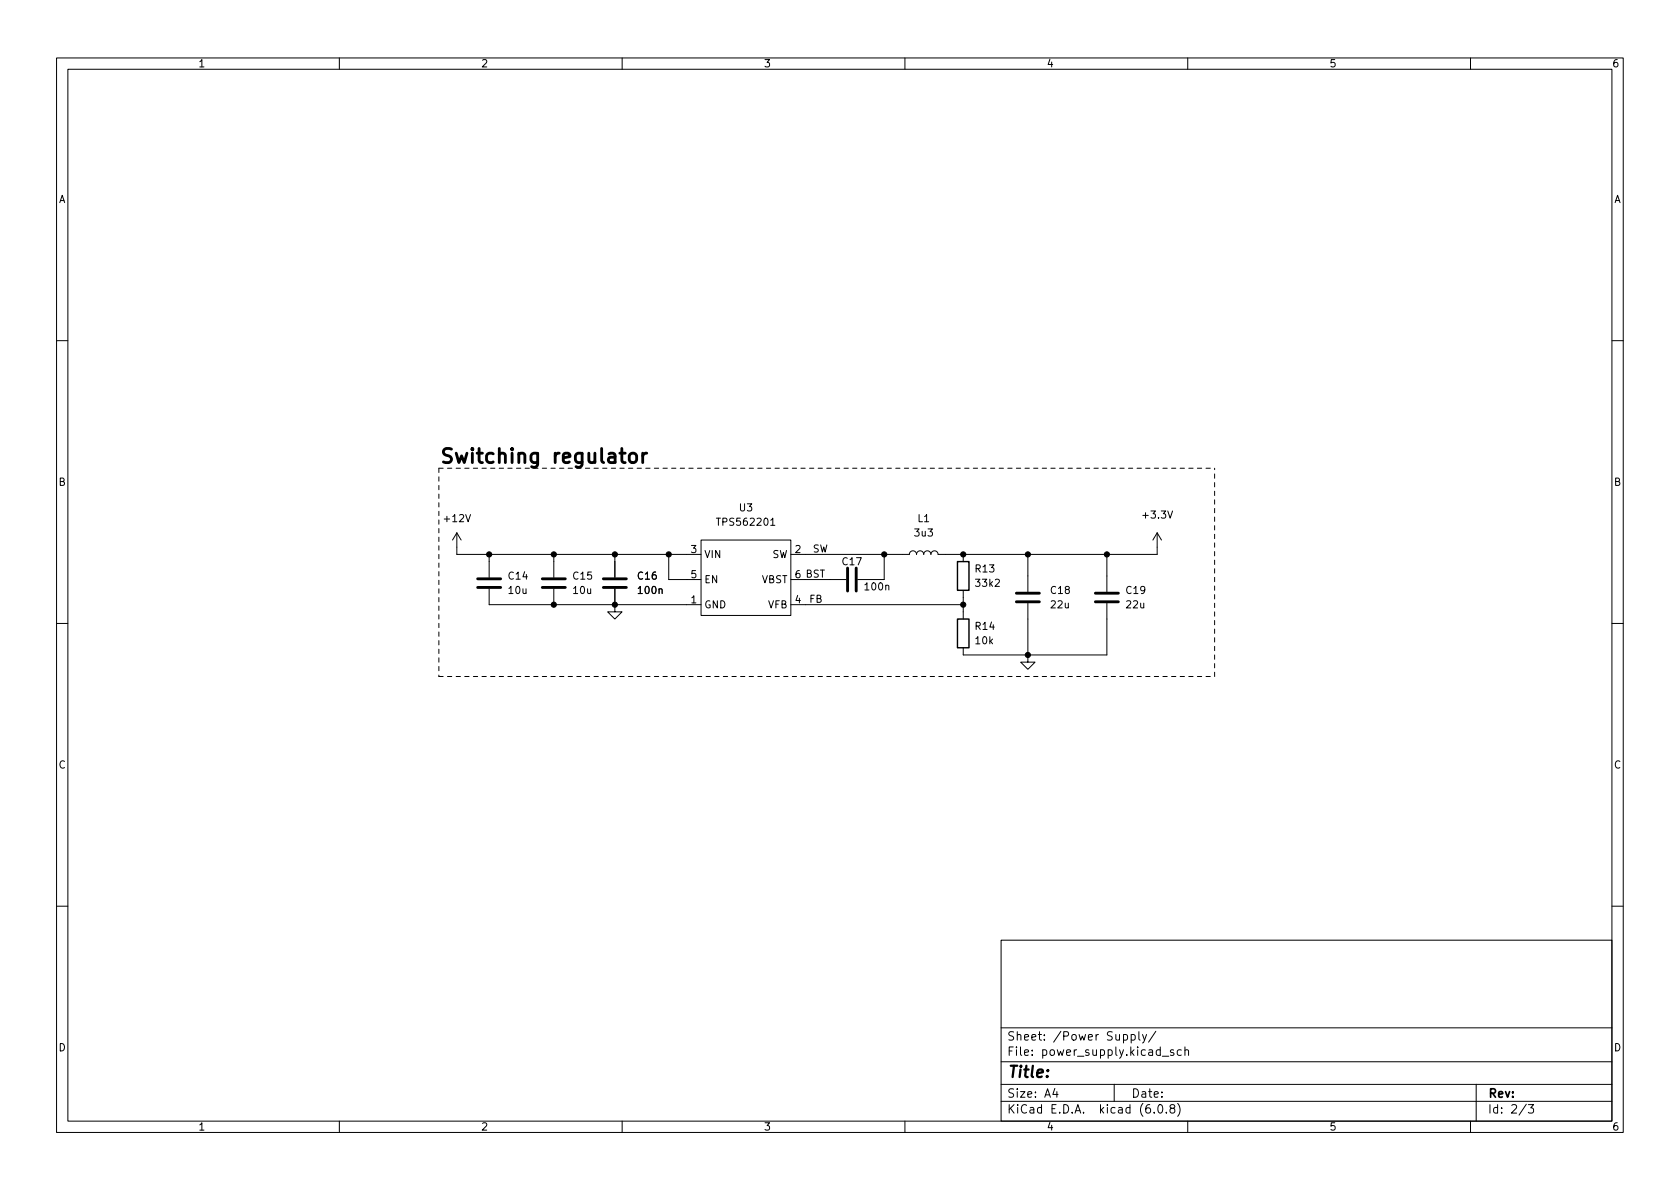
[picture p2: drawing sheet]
<svg xmlns="http://www.w3.org/2000/svg" width="297mm" height="210mm" viewBox="0 0 297 210" stroke-linecap="round" stroke-linejoin="round" font-family="sans-serif">
<g fill="none" stroke="#000" stroke-width=".18">
<path d="M10 10.2h277v190.1h-277zM12 12.2h273v186.1h-273zM60 10.2v2M110 10.2v2M160 10.2v2M210 10.2v2M260 10.2v2M10 60.2h2M285 60.2h2M80.8 94.2l-.8 1.3M80.8 94.2v3.8h43.2M80.8 94.2l.7 1.3"/>
<path d="M86.5 98v4.1M97.9 98v4.1M108.7 98v4.1M118.2 98v4.5h5.8M124 95.5h15.8v13.3h-15.8zM136.3 92.9h.7M156.3 98v4.5h-4.7M170.3 98v1.3M181.7 98v6.6M195.7 98v6.6M204.6 94.2v3.8h-38.7a.64 .64 0 0 0-.7-.6 .64 .64 0 0 0-.6 .6 .64 .64 0 0 0-.6-.6 .64 .64 0 0 0-.7 .6 .64 .64 0 0 0-.6-.6 .64 .64 0 0 0-.6 .6 .64 .64 0 0 0-.7-.6 .64 .64 0 0 0-.6 .6h-21M204.6 94.2l-.8 1.3"/>
<path d="M204.6 94.2l.8 1.3M10 110.2h2M86.5 104.1v2.8h37.5M97.9 104.1v2.8M108.7 104.1v4.1h1.3l-1.3 1.3-1.3-1.3h1.3M139.8 106.9h30.5M139.8 102.5h9.8M170.3 104.4v5.1M181.7 106.7v10.4h1.3l-1.3 1.3-1.2-1.3h1.2M195.7 106.7v9.1h-25.4v-1.3M285 110.2h2M10 160.2h2"/>
<path d="M177 166.3h108v32h-108zM285 160.2h2M60 198.3v2M110 198.3v2M160 198.3v2M177 194.8h108M177 191.8h108M177 187.8h108M177 181.8h108M186.5 192.5l-.4 1h1M186.9 193v1M197 191.8v3"/>
<path d="M200 183l.4-.1 .3 .3v.4l-.1 .3h-.6M200 182.9v1.5M201.4 182.4v1.3l.2 .2M202 182.9l.4 1M202.7 182.9l-.5 1.4-.2 .1M204.1 196.7v.1M204.4 182.4l-1.3 1.9M204.9 195.4l.2-.1a.81 .81 0 0 1 .6 .7 .81 .81 0 0 1-.3 .8h-.2a.81 .81 0 0 1-.6-.6 .81 .81 0 0 1 .3-.8zM205.5 186.8h1.1M206.2 196.7v.1M207.1 196l-.2-.3v-.2l.2-.2 .5 .1 .1 .2-.1 .2-.6 .2-.1 .3v.4l.2 .1h.5l.1-.3-.1-.4-.2-.1M207.5 185.7l-.4-.1-.2 .2 .1 .3 .5 .1v.4h-.6"/>
<path d="M208.2 195.1a1.72 1.72 0 0 1 0 2.3M208.9 185.7l-.5-.1-.3 .3v.4l.2 .3h.6M209.5 185.8l.2-.2 .4 .1v.9M209.5 185.1v1.5M210 198.3v2M260 198.3v2M261 191.8v6.5M269.9 195.3l-1.3 1.9M270.2 195.3h1l-.6 .6 .5 .1v.7l-.2 .1h-.5l-.2-.1"/>
</g>
<path d="M84.5 103.9h4M84.5 102.4h4M95.9 103.9h4M95.9 102.4h4M106.7 103.9h4M106.7 102.4h4M149.9 100.5v4M151.4 100.5v4M179.7 106.4h4.1M179.7 104.9h4.1M193.7 106.4h4M193.7 104.9h4" fill="none" stroke="#000" stroke-width=".51"/>
<path d="M169.3 99.3h2v5.1h-2zM169.3 109.5h2v5h-2z" fill="none" stroke="#000" stroke-width=".25"/>
<path d="M111.4 80.4a.68 .68 0 0 1 .6-.3 .68 .68 0 0 1 .6 .5v.7a.68 .68 0 0 1-.7 .5 .68 .68 0 0 1-.6-.5v-.7zM113.6 80.1v1.7M114.4 80.1a.64 .64 0 0 0-.8 .5" fill="none" stroke="#000" stroke-width=".5"/>
<path d="M77.6 82.8v36.8M77.6 82.8h137.2M77.6 119.6h137.2M214.8 119.6v-36.8" fill="none" stroke="#000" stroke-width=".18" stroke-dasharray=".8 .8"/>
<g fill="#000" stroke="#000" stroke-width=".18">
<circle cx="86.5" cy="98" r=".46"/>
<circle cx="97.9" cy="98" r=".46"/>
<circle cx="108.7" cy="98" r=".46"/>
<circle cx="118.2" cy="98" r=".46"/>
<circle cx="156.3" cy="98" r=".46"/>
<circle cx="170.3" cy="98" r=".46"/>
<circle cx="181.7" cy="98" r=".46"/>
<circle cx="195.7" cy="98" r=".46"/>
<circle cx="97.9" cy="106.9" r=".46"/>
<circle cx="108.7" cy="106.9" r=".46"/>
<circle cx="170.3" cy="106.9" r=".46"/>
<circle cx="181.7" cy="115.8" r=".46"/>
</g>
<text font-size="3.5" x="77.6" y="81.9">Switching regulator</text>
<text font-size="2.8" x="178" y="190.6">Title:</text>
<g font-size="2.1">
<text x="178" y="184">Sheet: /Power Supply/</text>
<text x="178" y="186.7">File: power_supply.kicad_sch</text>
<text x="178" y="196.9">KiCad E.D.A. kicad (6.0.8)</text>
<text x="178" y="194.1">Size: A4</text>
<text x="200" y="194.1">Date:</text>
<text x="263" y="194.1">Rev:</text>
<text x="263" y="196.9">Id: 2/3</text>
</g>
<g font-size="1.8">
<text x="35" y="11.9">1</text>
<text x="85" y="11.9">2</text>
<text x="135" y="11.9">3</text>
<text x="185" y="11.9">4</text>
<text x="235" y="11.9">5</text>
<text x="285" y="11.9">6</text>
<text x="10.3" y="35.9">A</text>
<text x="285.3" y="35.9">A</text>
<text x="10.3" y="85.9">B</text>
<text x="285.3" y="85.9">B</text>
<text x="78.7" y="92.3">+12V</text>
<text x="127.2" y="93">TPS562201</text>
<text x="130.8" y="90.4">U3</text>
<text x="161.8" y="94.9">3u3</text>
<text x="162.3" y="92.3">L1</text>
<text x="202.3" y="91.7">+3.3V</text>
<text x="122.2" y="97.8">3</text>
<text x="124.5" y="98.7">VIN</text>
<text x="136.5" y="98.7">SW</text>
<text x="140.6" y="97.8">2</text>
<text x="143.6" y="97.7">SW</text>
<text x="149" y="99.9">C17</text>
<text x="172.5" y="101.2">R13</text>
<text x="90" y="102.5">C14</text>
<text x="90" y="105">10u</text>
<text x="101.4" y="102.5">C15</text>
<text x="101.4" y="105">10u</text>
<text x="112.8" y="102.5">C16</text>
<text x="113" y="105">100n</text>
<text x="122.2" y="106.7">1</text>
<text x="122.2" y="102.2">5</text>
<text x="124.5" y="107.6">GND</text>
<text x="124.5" y="103.1">EN</text>
<text x="134.6" y="103.1">VBST</text>
<text x="135.8" y="107.6">VFB</text>
<text x="140.6" y="106.7">4</text>
<text x="140.6" y="102.2">6 BST</text>
<text x="143" y="106.6">FB</text>
<text x="153.1" y="104.4">100n</text>
<text x="172.7" y="103.8">33k2</text>
<text x="185.8" y="105">C18</text>
<text x="185.9" y="107.6">22u</text>
<text x="199.2" y="105">C19</text>
<text x="199.2" y="107.6">22u</text>
<text x="172.5" y="111.4">R14</text>
<text x="172.5" y="113.9">10k</text>
<text x="10.3" y="135.9">C</text>
<text x="285.3" y="135.9">C</text>
<text x="10.3" y="185.9">D</text>
<text x="285.3" y="185.9">D</text>
<text x="35" y="199.9">1</text>
<text x="85" y="199.9">2</text>
<text x="135" y="199.9">3</text>
<text x="185" y="199.9">4</text>
<text x="235" y="199.9">5</text>
<text x="285" y="199.9">6</text>
</g>
</svg>
